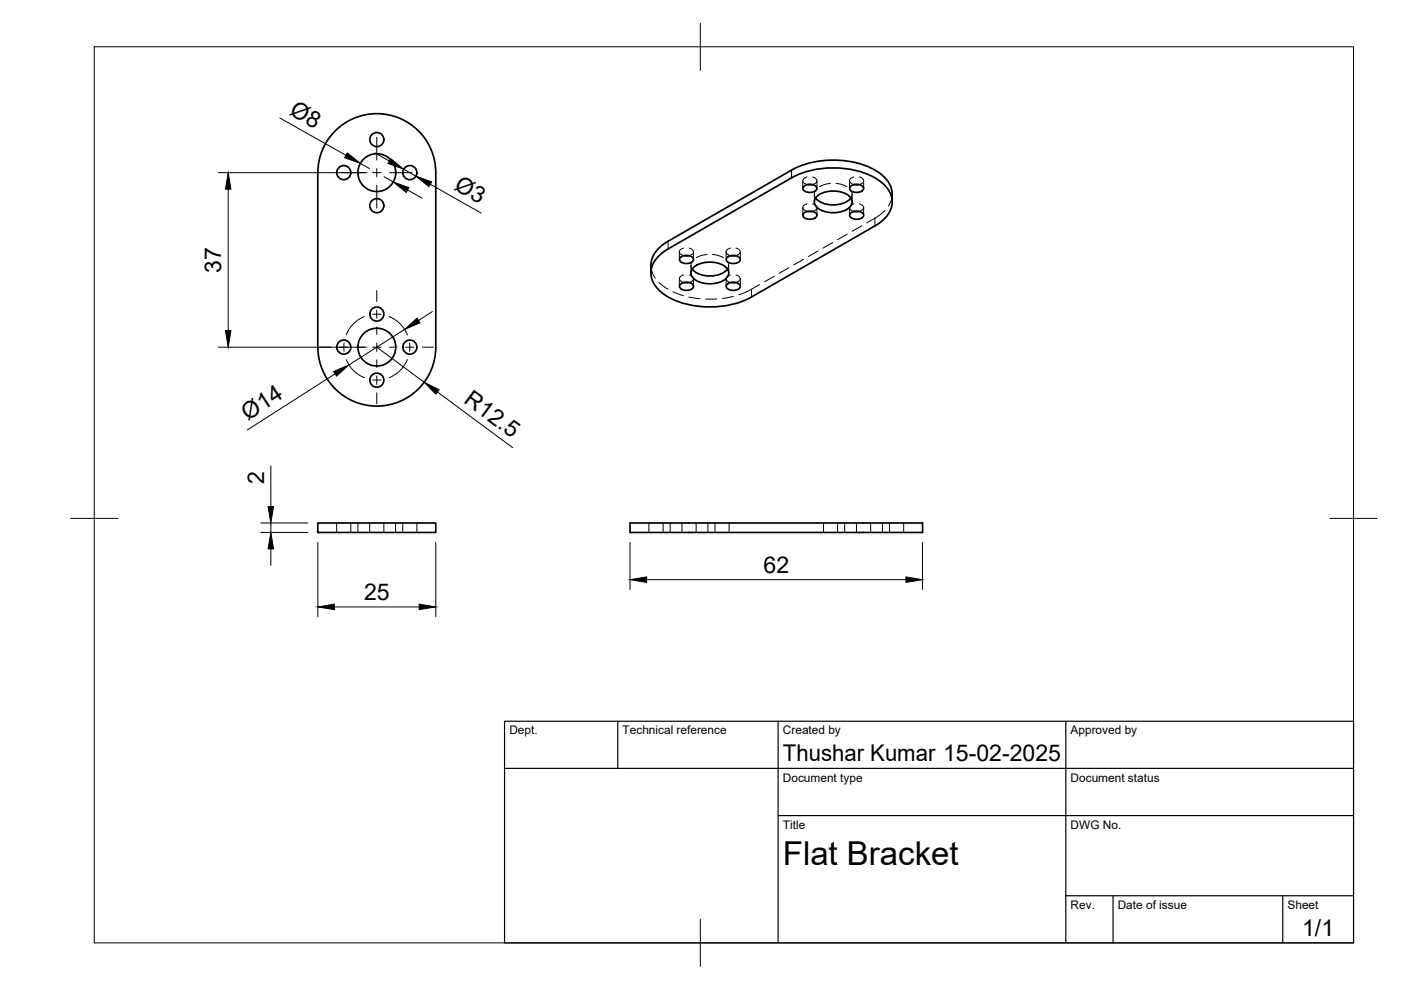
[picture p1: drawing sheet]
<svg xmlns="http://www.w3.org/2000/svg" width="297mm" height="210mm" viewBox="0 0 297 210" stroke-linecap="round" stroke-linejoin="round" font-family="sans-serif">
<!-- layer: Visible -->
<g fill="none" stroke="#000" stroke-width=".36">
<path d="M71.1 27.8a12.5 12.5 0 0 1 13.6-2.7 12.5 12.5 0 0 1 7.7 11.5v37a12.5 12.5 0 0 1-12.5 12.5 12.5 12.5 0 0 1-12.5-12.5v-37a12.5 12.5 0 0 1 3.7-8.8zM167.8 36.1l-26.2 15.1M167.8 36.1a19.5 19.5 0 0 1 18 .2 6.2 6.2 0 0 1 3.4 4.9M170.4 39.6a1.95 1.95 0 0 1 2.8 .2 1.29 1.29 0 0 1-1.7 1 1.14 1.14 0 0 1-1.3-1zM171.2 39.1h1M180.3 39.6a1.95 1.95 0 0 1 2.8 .2 1.29 1.29 0 0 1-1.7 1 1.14 1.14 0 0 1-1.3-1zM181.1 39.1h1M138 56.2v1.7M141.7 52.8a5.9 5.9 0 0 0-3.6 6 7.5 7.5 0 0 0 4.7 4.7 19.8 19.8 0 0 0 16.5-.5l26.2-15.1a5.9 5.9 0 0 0 3.6-6 7.5 7.5 0 0 0-4.7-4.8 19.8 19.8 0 0 0-16.6 .6l-26.2 15.1M141.7 51.1a6.2 6.2 0 0 0-3.7 5.1M144.2 54.6a1.95 1.95 0 0 1 2.8 .3 1.29 1.29 0 0 1-1.7 1 1.14 1.14 0 0 1-1.2-1zM145.1 54.2h.9"/>
<path d="M145.1 59.9h.9M146.8 57a5.5 5.5 0 0 0 6.3 1l1.2-1M147.1 56.7a5.9 5.9 0 0 1 6.8 0 1.64 1.64 0 0 1-.6 2.8 6.1 6.1 0 0 1-6.2-.4 1.52 1.52 0 0 1 0-2.4zM154.1 54.6a1.95 1.95 0 0 1 2.8 .3 1.29 1.29 0 0 1-1.7 1 1.14 1.14 0 0 1-1.2-1zM155 59.9h.9M155 54.2h.9M170.4 45.3a1.95 1.95 0 0 1 2.8 .2 1.29 1.29 0 0 1-1.7 1 1.14 1.14 0 0 1-1.3-1zM171.2 44.8h1M172.9 42a5.5 5.5 0 0 0 6.3 .9l1.2-.9M173.3 41.6a5.9 5.9 0 0 1 6.8 0 1.64 1.64 0 0 1-.6 2.8 6.1 6.1 0 0 1-6.2-.4 1.52 1.52 0 0 1 0-2.4zM180.3 45.3a1.95 1.95 0 0 1 2.8 .2 1.29 1.29 0 0 1-1.7 1 1.14 1.14 0 0 1-1.3-1zM181.1 44.8h1"/>
<path d="M189.2 41.2v1.6M144.2 60.3a1.95 1.95 0 0 1 2.8 .3 1.29 1.29 0 0 1-1.7 1 1.14 1.14 0 0 1-1.2-1zM154.1 60.3a1.95 1.95 0 0 1 2.8 .3 1.29 1.29 0 0 1-1.7 1 1.14 1.14 0 0 1-1.2-1zM67.4 110.9h25v2h-25zM133.6 110.9h62v2h-62z"/>
<circle cx="72.9" cy="36.6" r="1.49"/>
<circle cx="79.9" cy="36.6" r="4"/>
<circle cx="79.9" cy="29.6" r="1.49"/>
<circle cx="86.9" cy="36.6" r="1.49"/>
<circle cx="79.9" cy="43.6" r="1.49"/>
<circle cx="72.9" cy="73.6" r="1.49"/>
<circle cx="79.9" cy="66.6" r="1.49"/>
<circle cx="79.9" cy="73.6" r="4"/>
<circle cx="86.9" cy="73.6" r="1.49"/>
<circle cx="79.9" cy="80.6" r="1.49"/>
</g>
<!-- layer: Hidden -->
<g fill="none" stroke="#000" stroke-width=".21">
<path d="M170.2 38.3v1.7M171.1 37.5a.78 .78 0 0 0-.9 .7 .78 .78 0 0 0 .8 .9h.2M172.3 37.5a.78 .78 0 0 1 .9 .7 .78 .78 0 0 1-.7 .9h-.3M173.2 38.3v1.7M176.1 38.9l-1.4 .3-.9 .4M177.3 38.9l1.3 .3 .9 .4M180.1 38.3v1.7M181 37.5a.78 .78 0 0 0-.9 .7 .78 .78 0 0 0 .8 .9h.2M182.2 37.5a.78 .78 0 0 1 .9 .7 .78 .78 0 0 1-.7 .9h-.3M183.1 38.3v1.7M138 56.2l.2 1.2 .7 1.6M139.7 59.9l1.9 1.4"/>
<path d="M144 53.4v1.6M144 59.1v1.6M144.9 52.6a.78 .78 0 0 0-.9 .7 .78 .78 0 0 0 .8 .8l.3 .1M144.9 58.3a.75 .75 0 0 0-.8 .5 .75 .75 0 0 0 .4 .9l.6 .2M146.1 52.6a.78 .78 0 0 1 .9 .7 .78 .78 0 0 1-.7 .8l-.3 .1M146.1 58.3a.77 .77 0 0 1 .9 .7 .77 .77 0 0 1-.7 .8l-.3 .1M146.5 56.2v1.7M146.7 55.4l-.1 .4a1.34 1.34 0 0 0 .1 1.3M147 53.4v1.6M147 59.1v1.6M149.9 54l-1.3 .2-1 .4M151.1 54l1.3 .2 1 .4"/>
<path d="M153.9 53.4v1.6M153.9 59.1v1.6M154.2 55.4l.3 .7-.3 1M154.5 56.2v1.7M154.9 58.3a.77 .77 0 0 0-1 .7 .77 .77 0 0 0 .8 .8l.3 .1M154.9 52.6a.78 .78 0 0 0-1 .7 .78 .78 0 0 0 .8 .8l.3 .1M156 58.3a.77 .77 0 0 1 .9 .7 .77 .77 0 0 1-.7 .8l-.3 .1M156 52.6a.78 .78 0 0 1 .9 .7 .78 .78 0 0 1-.7 .8l-.3 .1M157 53.4v1.6M157 59.1v1.6M164.2 58.6l-2.1 1.1M167.3 56.8l-2.1 1.2"/>
<path d="M170.2 44v1.6M170.3 55l-2 1.2M171.1 43.2a.77 .77 0 0 0-.9 .7 .77 .77 0 0 0 .8 .9h.2M172.3 43.2a.77 .77 0 0 1 .9 .7 .77 .77 0 0 1-.7 .9h-.3M172.7 41.2v1.6M172.9 40.3l-.2 .7 .2 1M173.2 44v1.6M173.4 53.2l-2 1.2M176.6 51.4l-2.1 1.2M179.6 49.6l-2 1.2M180.1 44v1.6M180.4 40.4l.2 .3a1.34 1.34 0 0 1-.2 1.3"/>
<path d="M180.7 41.2v1.6M181 43.2a.77 .77 0 0 0-.9 .7 .77 .77 0 0 0 .8 .9h.2M182.2 43.2a.75 .75 0 0 1 .9 .6 .75 .75 0 0 1-.5 .9l-.5 .1M182.7 47.9l-2 1.1M183.1 44v1.6M187.6 44.6l-1.4 1.2-2.4 1.5M189.2 41.2a4.4 4.4 0 0 1-.8 2.5M142.7 61.9l2.2 .8M146 63l2.4 .3M152 63.4h-2.4M155.5 62.8l-2.3 .5M161.1 60.3l-2.5 1.4-2 .8"/>
<path d="M71.4 110.9v2M74.4 110.9v2M75.9 110.9v2M78.4 110.9v2M81.4 110.9v2M83.9 110.9v2M85.4 110.9v2M88.4 110.9v2M137.6 110.9v2M140.6 110.9v2M142.1 110.9v2M144.6 110.9v2"/>
<path d="M147.6 110.9v2M150.1 110.9v2M151.6 110.9v2M154.6 110.9v2M174.6 110.9v2M177.6 110.9v2M179.1 110.9v2M181.6 110.9v2M184.6 110.9v2M187.1 110.9v2M188.6 110.9v2M191.6 110.9v2"/>
</g>
<!-- layer: Hidden Narrow -->
<path d="M185.5 46.3v1.6M159.3 61.3v1.7" fill="none" stroke="#000" stroke-width=".21"/>
<!-- layer: Visible Narrow -->
<path d="M167.8 36.1v1.6M141.6 51.2v1.6" fill="none" stroke="#000" stroke-width=".21"/>
<!-- layer: BORDER -->
<path d="M20 9.9h267v190h-267zM148.5 4.9v10M15 109.9h10M282 109.9h10M148.5 194.9v10" fill="none" stroke="#000" stroke-width=".21"/>
<!-- layer: TITLEBLOCK -->
<path d="M107 152.9h180v47h-180zM131 152.9v10M165 152.9v47M226 152.9v47M107 162.9h180M165 172.9h122M226 189.9h61M236 189.9v10M272 189.9v10" fill="none" stroke="#000" stroke-width=".25"/>
<!-- layer: FD_Dimensions -->
<g fill="none" stroke="#000" stroke-width=".21">
<path d="M46.3 36.6h31.5M59.3 25l14.1 7.9M76.4 34.6l2 1.1M79.5 32.4l3 1.7M81.4 37.5l2 1.1M85.6 35.9l2.6 1.5M91.2 39.1l10.8 6.1M48.4 40.1v30M86.4 40.3l3.1 1.7M46.3 73.6h31.5M71 79.3l-18.6 11.9M79.9 73.6l10 7.4"/>
<path d="M85.8 69.8l-11.8 7.6M91.7 66.1l-3 1.9M57.4 98.8v8.6M92.8 83.1l15.9 11.8M55.3 112.9h10M55.3 110.9h10M57.4 110.9v2M57.4 116.4v3.5M67.4 115v15.8M92.4 115v15.8M133.6 115v10M195.6 115v10"/>
<path d="M70.9 128.7h18M137.1 122.9h55"/>
</g>
<g fill="#000" stroke="#000" stroke-width=".21">
<path d="M73.6 32.4l2.8 2.2-3.3-1.2zM82.8 33.6l2.8 2.3-3.3-1.3zM83.4 38.6l3.3 1.2-.6 1zM88.2 37.4l3.3 1.2-.5 1zM48.4 36.6l.6 3.5h-1.2zM47.8 70.1h1.2l-.6 3.5zM70.7 78.8l3.3-1.4-2.6 2.3zM85.8 69.8l2.6-2.3 .6 .9zM89.9 81l3.2 1.6-.7 1zM57.4 112.9l.6 3.5h-1.2zM56.8 107.4h1.2l-.6 3.5zM67.4 128.7l3.5-.6v1.2z"/>
<path d="M88.9 128.1l3.5 .6-3.5 .6zM133.6 122.9l3.5-.6v1.2zM192.1 122.3l3.5 .6-3.5 .6z"/>
</g>
<!-- layer: Smart Centers -->
<g fill="none" stroke="#000" stroke-width=".21">
<path d="M72.4 36.6h4.8M79 36.6h1.8M79.9 29.1v4.8M79.9 35.7v1.8M79.9 39.3v4.8M82.6 36.6h4.8M67.9 73.6h2.3M72 73.6h1.8M73 72.7v1.8M73.4 76.2a6.8 6.8 0 0 0 3.9 3.9M75.6 73.6h1.6M77.3 67.1a6.9 6.9 0 0 0-3.9 3.9"/>
<path d="M79 73.6h1.8M79 66.7h1.8M79.9 61.6v2.3M79.9 65.7v1.8M79.9 69.3v1.6M79.9 72.7v1.8M79.9 76.3v1.6M79.9 79.7v1.8M82.5 67.1a7.1 7.1 0 0 1 3.9 3.9M82.6 73.6h1.6M86 73.6h1.8M86.4 76.2a6.9 6.9 0 0 1-3.9 3.9"/>
<path d="M86.8 72.7v1.8M89.6 73.6h2.3M79 80.5h1.8M79.9 83.3v2.3"/>
</g>
<text font-size="7" x="166" y="183.4">Flat Bracket</text>
<g font-size="4.9">
<text x="61.2" y="24.2" transform="rotate(30 61.2 24.2)">Ø8</text>
<text x="96.1" y="40" transform="rotate(30 96.1 40)">Ø3</text>
<text x="46.9" y="57.8" transform="rotate(-90 46.9 57.8)">37</text>
<text x="52.6" y="89.2" transform="rotate(-33 52.6 89.2)">Ø14</text>
<text x="98.1" y="85.3" transform="rotate(36 98.1 85.3)">R12.5</text>
<text x="56" y="102.6" transform="rotate(-90 56 102.6)">2</text>
<text x="161.9" y="121.4">62</text>
<text x="77.2" y="127.2">25</text>
<text x="166" y="161.4">Thushar Kumar 15-02-2025</text>
<text x="276.1" y="198.6">1/1</text>
</g>
<g font-size="2.5">
<text x="108" y="155.7">Dept.</text>
<text x="132" y="155.7">Technical reference</text>
<text x="166" y="155.7">Created by</text>
<text x="227" y="155.7">Approved by</text>
<text x="166" y="165.7">Document type</text>
<text x="227" y="165.7">Document status</text>
<text x="166" y="175.7">Title</text>
<text x="227" y="175.7">DWG No.</text>
<text x="227" y="192.7">Rev.</text>
<text x="237" y="192.7">Date of issue</text>
<text x="273" y="192.7">Sheet</text>
</g>
</svg>
